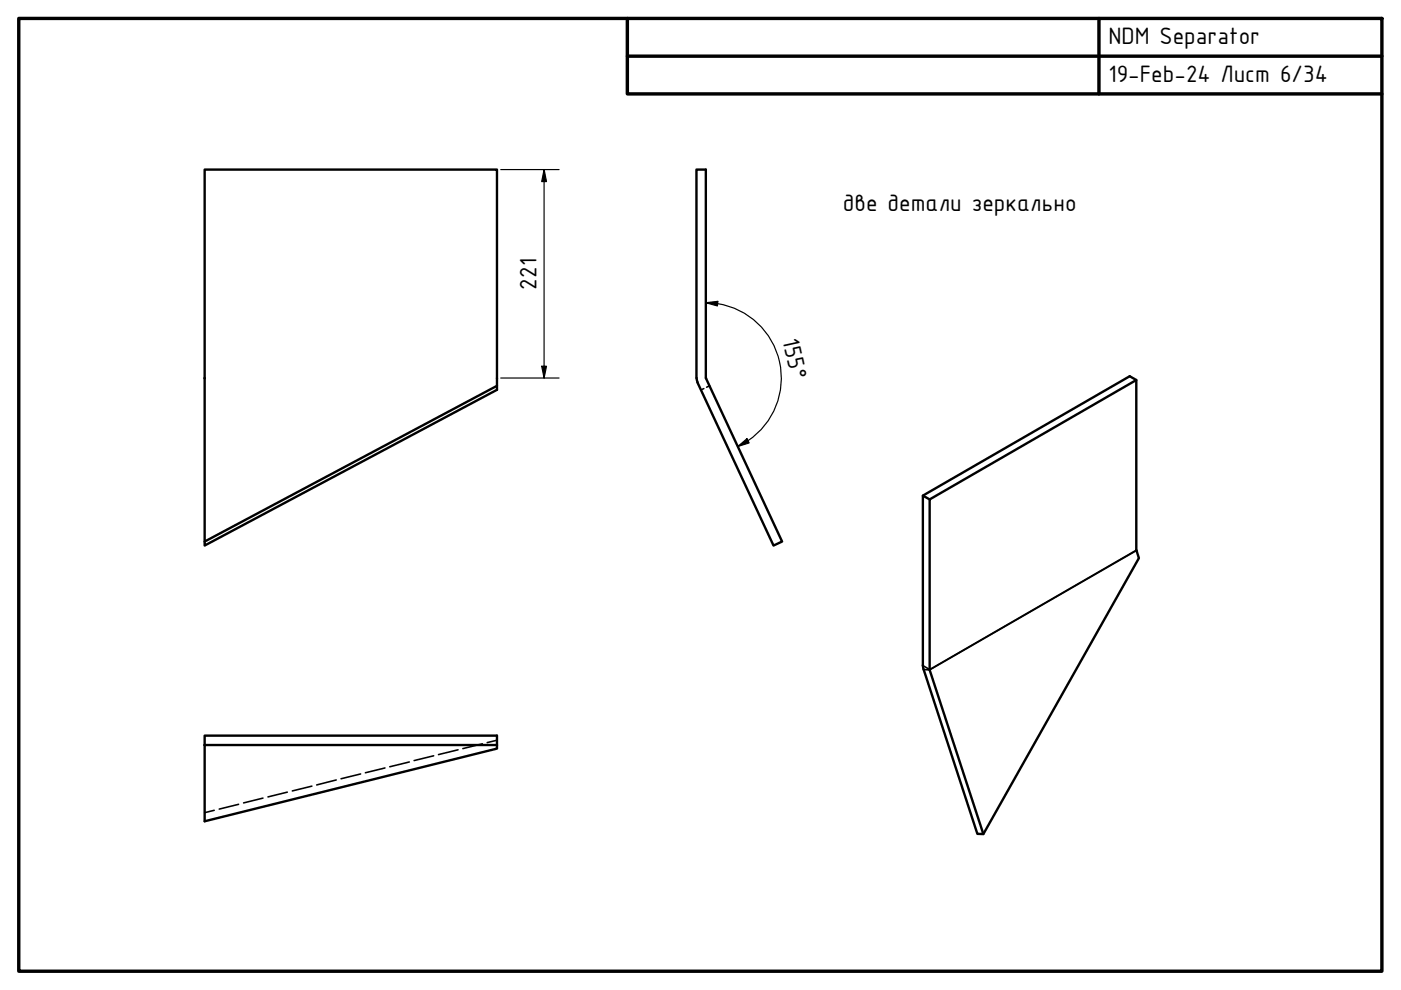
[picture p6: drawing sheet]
<svg xmlns="http://www.w3.org/2000/svg" width="297mm" height="210mm" viewBox="0 0 297 210" stroke-linecap="round" stroke-linejoin="round" font-family="sans-serif">
<!-- layer: Visible (ISO) -->
<path d="M43.4 36h62v46.6l-62 33.1zM105.4 81.8l-62 33M147.7 80.2v-44.2h1.9v44.2M147.7 80.1l.2 1M149.7 80.1v.1M149.7 80.2l16.1 34.6-1.8 .9-16.1-34.6M240.9 80.6l-43.8 25.3v36.1l11.4 34.8h-1.3l-11.5-35.1v-36.6l43.8-25.3 1.4 .8v36l.6 1.7-33 58.5M195.7 105.1l1.4 .8M43.4 156h62v2.7l-62 15.4zM43.4 158h62" fill="none" stroke="#000" stroke-width=".51"/>
<!-- layer: Hidden (ISO) -->
<g fill="none" stroke="#000" stroke-width=".34">
<path d="M149.2 82.4l-.6 .2M150.5 81.8l-.7 .3M97.1 159l-4.1 1M102.3 157.7l-4.2 1M105.4 156.9l-2.1 .6M45.4 171.8l-2 .5M50.6 170.5l-4.1 1M55.8 169.2l-4.2 1M60.9 168l-4.1 1M66.1 166.7l-4.1 1M71.3 165.4l-4.2 1M76.5 164.1l-4.2 1"/>
<path d="M81.6 162.8l-4.1 1M86.8 161.6l-4.2 1M91.9 160.2l-4.1 1.1"/>
</g>
<!-- layer: Visible Narrow (ISO) -->
<path d="M240.9 116.6l-43.8 25.4-1.4-.9M241 116.7l-43.9 25.3h-1.3" fill="none" stroke="#000" stroke-width=".34"/>
<!-- layer: Border (ISO) -->
<path d="M4 3.9h289v202h-289zM133 3.9v16h160M133 11.9h160M233 3.9v16" fill="none" stroke="#000" stroke-width=".72"/>
<!-- layer: Dimension (ISO) -->
<path d="M106.2 36h12.3M115.4 36l.5 2.5h-1zM115.4 36v44.2M114.9 77.7h1l-.5 2.5zM149.6 64.2l2.6-.3-.1 1zM149.6 64.2l2.5 .2M152.2 64.4a16 16 0 0 1 13.1 12.3 16 16 0 0 1-6.7 16.7M106.2 80.2h12.3M156.4 94.7l2-1.7 .4 .9zM158.6 93.4l-2.2 1.3" fill="none" stroke="#000" stroke-width=".25"/>
<path d="M115.4 36l.5 2.5h-1zM114.9 77.7h1l-.5 2.5zM149.6 64.2l2.6-.3-.1 1zM156.4 94.7l2-1.7 .4 .9z" fill="#000"/>
<g font-size="5.4">
<text x="235" y="9.4">NDM Separator</text>
<text x="235" y="17.4">19-Feb-24 Лист 6/34</text>
<text x="178.7" y="44.8">две детали зеркально</text>
<text x="113.7" y="61.4" transform="rotate(-90 113.7 61.4)">221</text>
<text x="165.9" y="72.1" transform="rotate(78 165.9 72.1)">155°</text>
</g>
</svg>
